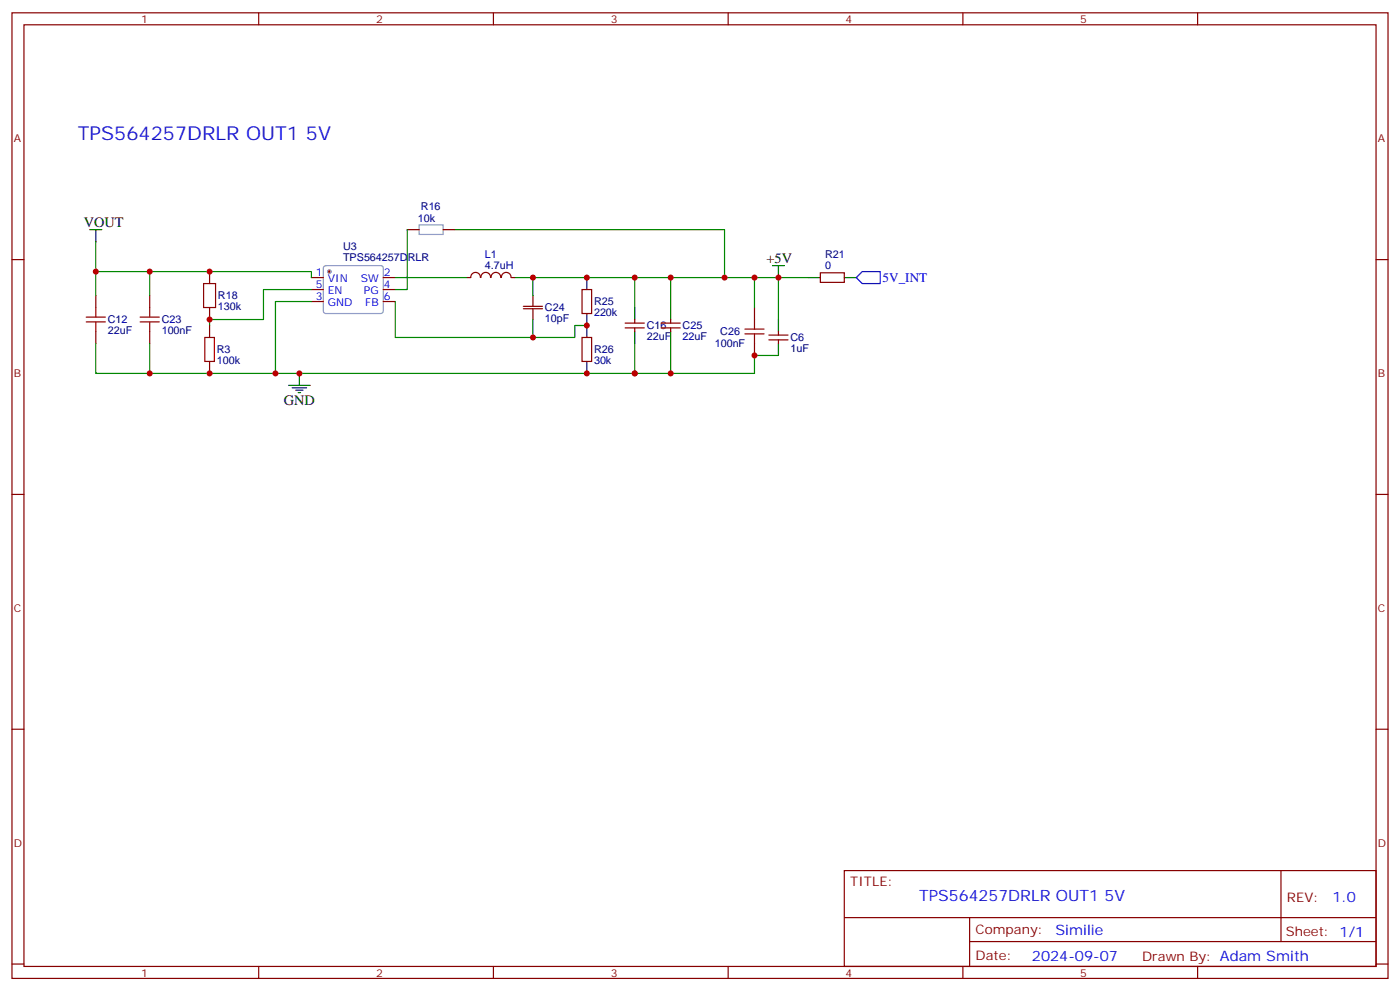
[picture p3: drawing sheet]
<svg xmlns="http://www.w3.org/2000/svg" width="412mm" height="292mm" viewBox="0 0 412 292" stroke-linecap="round" stroke-linejoin="round" font-family="sans-serif">
<g fill="none" stroke="#870000" stroke-width=".35">
<path d="M3.5 3.8h405.4v284.3h-405.4zM7.1 7.3h398.2v277.3h-398.2zM76.2 3.8v3.5M145.3 3.8v3.5M214.5 3.8v3.5M283.6 3.8v3.5M352.8 3.8v3.5M3.5 76.4h3.6M405.3 76.4h3.6M3.5 145.6h3.6M405.3 145.6h3.6M3.5 214.7h3.6"/>
<path d="M405.3 214.7h3.6M248.7 256.4h156.6v28.2h-156.6zM377.3 256.4v20.9M248.7 270.2h156.5M285.6 277.3h119.6M285.6 270.2v14.1M3.5 283.9h3.6M76.2 284.6v3.5M145.3 284.6v3.5M214.5 284.6v3.5M283.6 284.6v3.5M352.8 284.6v3.5"/>
<path d="M405.3 283.9h3.6"/>
</g>
<path d="M95.5 78.4l.5-.2h16.2l.5 .2 .2 .5v12.7l-.2 .5-.5 .2h-16.2l-.5-.2-.3-.5v-12.7z" fill="none" stroke="#999" stroke-width=".35"/>
<circle cx="97" cy="80" r=".53" fill="#870000" stroke="#999" stroke-width=".35"/>
<g fill="none" stroke="#870000" stroke-width=".35">
<path d="M61.7 80v3.5M119.9 67.6h3.6M130.5 67.6h3.6M28.2 87v3.6M28.2 97.6v3.5M44.1 87v3.6M44.1 97.6v3.5M61.7 90.6v3.5M61.7 95.8v3.6M91.7 81.7h3.5M91.7 88.8h3.5M91.7 85.3h3.5"/>
<path d="M112.9 81.7h3.5M112.9 88.8h3.5M112.9 85.3h3.5M141.5 81.7a1.41 1.41 0 0 0-1.4-1.5 1.41 1.41 0 0 0-1.4 1.5h-1.1M141.7 81.7a1.41 1.41 0 0 1 1.4-1.5 1.41 1.41 0 0 1 1.4 1.5M144.7 81.7a1.41 1.41 0 0 1 1.4-1.5 1.41 1.41 0 0 1 1.4 1.5M147.7 81.7a1.41 1.41 0 0 1 1.4-1.5 1.41 1.41 0 0 1 1.4 1.5M150.6 81.7h1.1M154.2 90.2h5.6M154.2 90.9h5.6M171.4 85.3h2.9v7h-2.9zM171.4 99.4h2.9v7h-2.9z"/>
<path d="M184.1 95.1h5.7M184.1 96.6h5.7M187 94.1v1M187 96.6v1M194.7 95.1h5.7M194.7 96.6h5.7M197.6 94.1v1M197.6 96.6v1M222.2 90.6v3.5M226.5 98.7h5.6M229.3 97.6v1.1M241.7 80.3h7v2.8h-7z"/>
<path d="M61.7 106.4v3.6M222.2 101.1v3.6M226.5 100.1h5.6M229.3 100.1v1"/>
</g>
<path d="M123.5 66.2h7v2.8h-7z" fill="none" stroke="#999" stroke-width=".35"/>
<g fill="none" stroke="#a10000" stroke-width=".35">
<path d="M25.4 93.4h5.6M25.4 94.8h5.6M28.2 90.6v2.8M28.2 94.8v2.8M41.3 93.4h5.6M41.3 94.8h5.6M44.1 90.6v2.8M44.1 94.8v2.8M60 83.5h3.5v7.1h-3.5zM60.3 99.4h2.8v7h-2.8zM219.4 96.9h5.7M219.4 98.3h5.7"/>
<path d="M222.2 94.1v2.8M222.2 98.3v2.8"/>
</g>
<g fill="none" stroke="#000" stroke-width=".35">
<path d="M26.5 67.6h3.5M28.2 67.6v3.6M227.5 78.2h3.6M229.3 78.2v3.5M172.9 81.7v3.6M172.9 92.3v7.1M187 90.6v3.5M187 97.6v3.5M197.6 90.6v3.5M197.6 97.6v3.5M229.3 94.1v3.5M238.1 81.7h3.6"/>
<path d="M248.7 81.7h3.5M85 113.5h6.4M86.1 114.2h4.2M87.1 114.9h2.2M87.8 115.6h.7M88.2 110v3.5M172.9 106.4v3.6M229.3 101.1v3.6"/>
</g>
<path d="M157 87v3.2M157 90.9v3.2" fill="none" stroke="#600" stroke-width=".35"/>
<g fill="none" stroke="#008700" stroke-width=".35">
<path d="M28.2 71.2v8.8h63.5v1.7M28.2 80v7M44.1 80v7M119.9 67.6v17.7h-3.5M134.1 67.6h79.3v14.1M91.7 85.3h-14.1v8.8h-15.9v1.7M91.7 88.8h-10.6v21.2M116.4 88.8v10.6h40.6v-5.3M116.4 81.7h21.2M151.7 81.7h77.6v12.4M157 81.7v5.3M172.9 95.8h-3.6v3.6h-12.3"/>
<path d="M187 81.7v8.9M197.6 81.7v8.9M222.2 81.7v8.9M229.3 81.7h8.8M28.2 101.1v8.9h158.8v-8.9M44.1 101.1v8.9M197.6 101.1v8.9M229.3 104.7h-7.1v5.3h-35.2"/>
</g>
<path d="M252.2 81.7l1.8-1.7h5.3v3.5h-5.3z" fill="none" stroke="#00f" stroke-width=".35"/>
<g fill="#c00">
<circle cx="213.4" cy="81.7" r=".88"/>
<circle cx="157" cy="81.7" r=".88"/>
<circle cx="172.9" cy="81.7" r=".88"/>
<circle cx="172.9" cy="95.8" r=".88"/>
<circle cx="157" cy="99.4" r=".88"/>
<circle cx="187" cy="81.7" r=".88"/>
<circle cx="197.6" cy="81.7" r=".88"/>
<circle cx="28.2" cy="80" r=".88"/>
<circle cx="44.1" cy="80" r=".88"/>
<circle cx="187" cy="110" r=".88"/>
<circle cx="222.3" cy="81.7" r=".88"/>
<circle cx="197.6" cy="110" r=".88"/>
<circle cx="172.9" cy="110" r=".88"/>
<circle cx="88.2" cy="110" r=".88"/>
<circle cx="44.1" cy="110" r=".88"/>
<circle cx="81.1" cy="110" r=".88"/>
<circle cx="61.7" cy="110" r=".88"/>
<circle cx="61.7" cy="94.1" r=".88"/>
<circle cx="61.7" cy="80" r=".88"/>
<circle cx="222.3" cy="104.7" r=".88"/>
<circle cx="229.3" cy="81.7" r=".88"/>
</g>
<text font-size="5.6" fill="#00f" x="22.9" y="41.2">TPS564257DRLR OUT1 5V</text>
<text font-size="4.6" fill="#00f" x="270.8" y="265.4">TPS564257DRLR OUT1 5V</text>
<g font-size="4.2">
<text x="24.7" y="66.9">VOUT</text>
<text x="225.8" y="77.5">+5V</text>
<text x="83.6" y="119.1">GND</text>
</g>
<g font-size="4.2" fill="#00f">
<text x="392.5" y="265.6">1.0</text>
<text x="310.9" y="275.2">Similie</text>
<text x="304" y="283">2024-09-07</text>
</g>
<text font-size="3.9" fill="#00f" x="260" y="83">5V_INT</text>
<g font-size="3.9" fill="#800">
<text x="250.5" y="260.9">TITLE:</text>
<text x="379.1" y="265.6">REV:</text>
<text x="287.4" y="275.1">Company:</text>
<text x="378.7" y="275.8">Sheet: 1/1</text>
<text x="287.4" y="282.8">Date:</text>
<text x="336.4" y="282.9">Drawn By: Adam Smith</text>
</g>
<g font-size="3.2" fill="#800">
<text x="41.6" y="6.8">1</text>
<text x="110.8" y="6.8">2</text>
<text x="179.9" y="6.8">3</text>
<text x="249.1" y="6.8">4</text>
<text x="318.2" y="6.8">5</text>
<text x="4.1" y="41.9">A</text>
<text x="405.9" y="41.9">A</text>
<text x="4.1" y="111">B</text>
<text x="405.9" y="111">B</text>
<text x="4.1" y="180.2">C</text>
<text x="405.9" y="180.2">C</text>
<text x="4.1" y="249.3">D</text>
<text x="405.9" y="249.3">D</text>
<text x="41.6" y="287.6">1</text>
<text x="110.8" y="287.6">2</text>
<text x="179.9" y="287.6">3</text>
<text x="249.1" y="287.6">4</text>
<text x="318.2" y="287.6">5</text>
</g>
<g font-size="3.2" fill="#000080">
<text x="123.1" y="65.2">10k</text>
<text x="124" y="62">R16</text>
<text x="101" y="76.9">TPS564257DRLR</text>
<text x="101" y="73.7">U3</text>
<text x="142.8" y="75.9">L1</text>
<text x="243.1" y="76.1">R21</text>
<text x="142.8" y="79.2">4.7uH</text>
<text x="243.1" y="79.3">0</text>
<text x="64.2" y="88.2">R18</text>
<text x="175" y="89.9">R25</text>
<text x="31.7" y="95.2">C12</text>
<text x="47.6" y="95.2">C23</text>
<text x="64.2" y="91.4">130k</text>
<text x="160.5" y="94.9">10pF</text>
<text x="160.5" y="91.7">C24</text>
<text x="175" y="93.1">220k</text>
<text x="31.7" y="98.4">22uF</text>
<text x="47.6" y="98.4">100nF</text>
<text x="190.5" y="100.2">22uF</text>
<text x="190.5" y="97">C16</text>
<text x="201.1" y="100.2">22uF</text>
<text x="201.1" y="97">C25</text>
<text x="212.2" y="98.8">C26</text>
<text x="232.8" y="100.5">C6</text>
<text x="63.9" y="107.2">100k</text>
<text x="63.9" y="104.1">R3</text>
<text x="175" y="107.2">30k</text>
<text x="175" y="104.1">R26</text>
<text x="210.5" y="102.3">100nF</text>
<text x="232.8" y="103.7">1uF</text>
</g>
<g font-size="3.2" fill="#00f">
<text x="93.1" y="81.4">1</text>
<text x="96.6" y="83.1">VIN</text>
<text x="106.3" y="83.1">SW</text>
<text x="113.1" y="81.4">2</text>
<text x="93.1" y="88.4">3</text>
<text x="93.1" y="84.9">5</text>
<text x="96.6" y="86.7">EN</text>
<text x="107.2" y="86.7">PG</text>
<text x="113.1" y="88.4">6</text>
<text x="113.1" y="84.9">4</text>
<text x="96.6" y="90.2">GND</text>
<text x="107.6" y="90.2">FB</text>
</g>
</svg>
